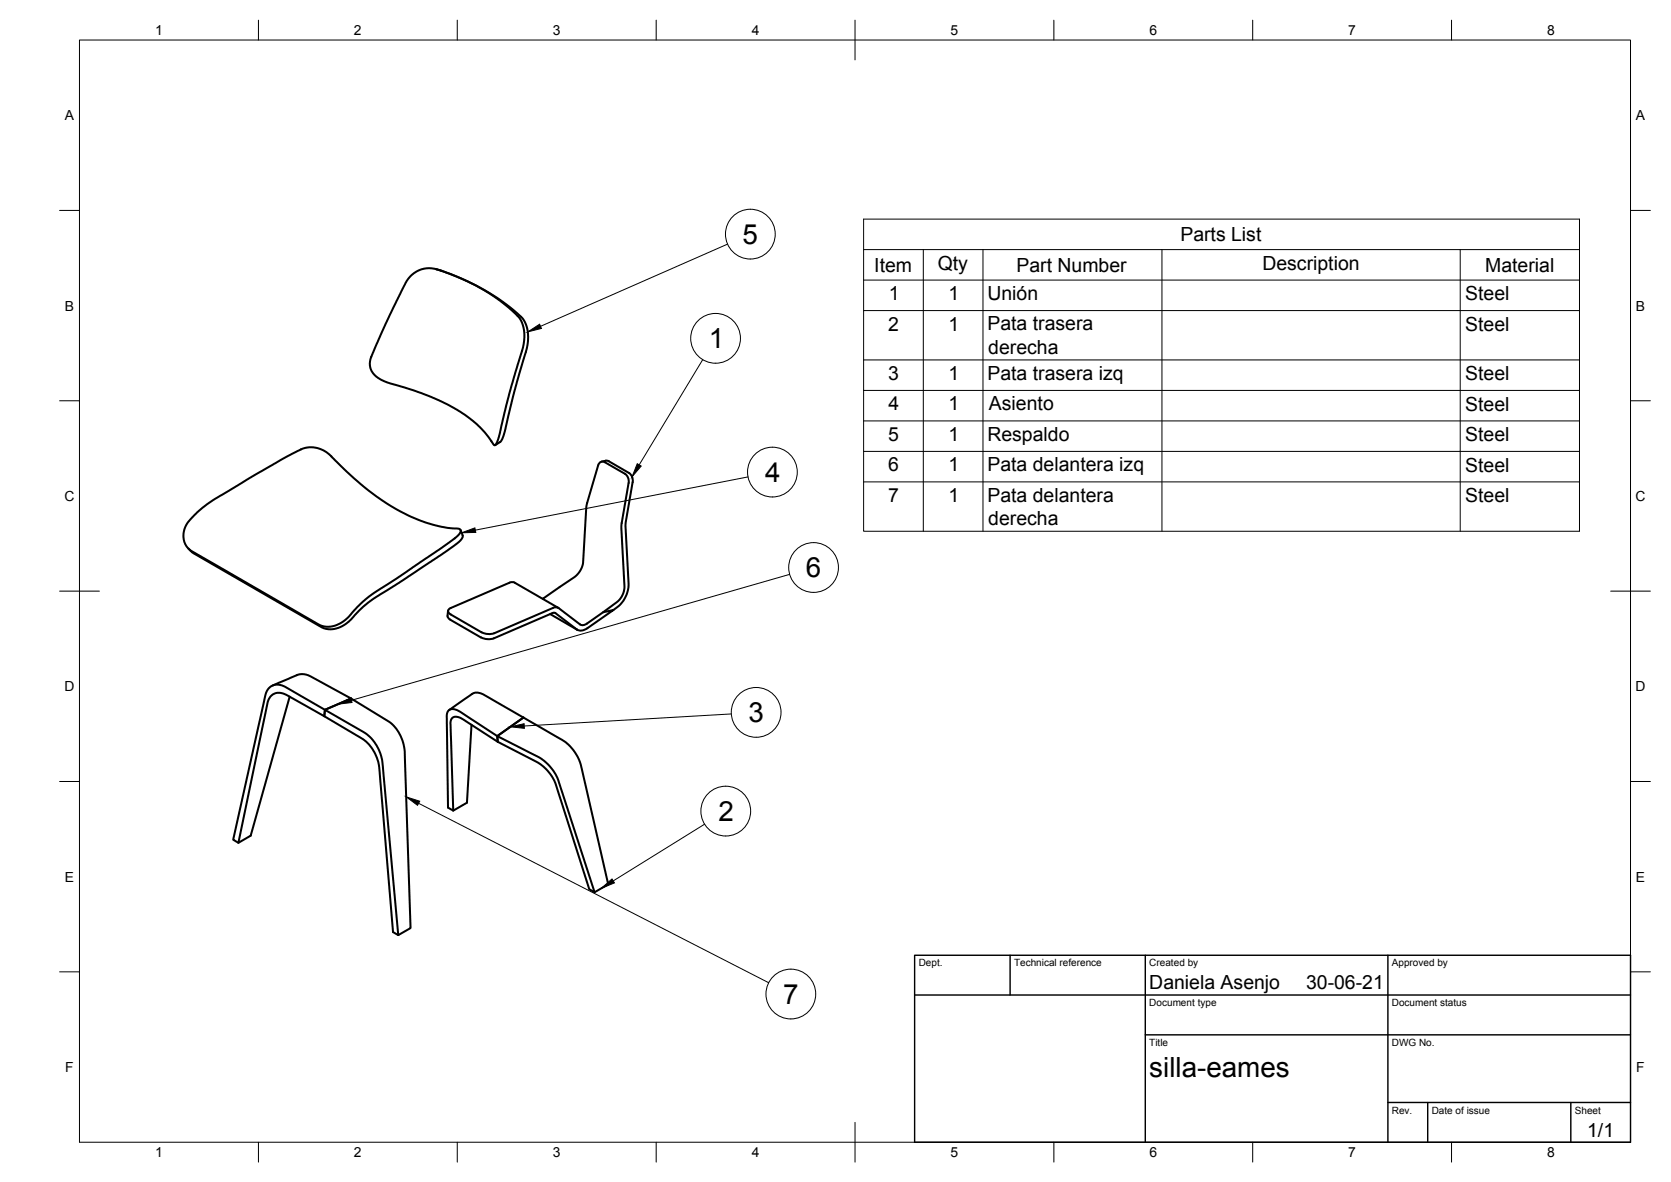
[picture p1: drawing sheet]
<svg xmlns="http://www.w3.org/2000/svg" width="420mm" height="297mm" viewBox="0 0 420 297" stroke-linecap="round" stroke-linejoin="round" font-family="sans-serif">
<!-- layer: Visible -->
<g fill="none" stroke="#000" stroke-width=".51">
<path d="M103.2 69.5l.9-.8 1.2-.8 2.3-.5 1.7 .1 4.3 1.5 5.8 2.6 3.8 2.2 4.9 3.6 2.2 2.2 .7 1 .6 1.4 .2 1.6v1.9l-.3 1.7-3.3 11.3-2.6 10.7-.8 2.2-.3 .5h-.3l-2.3-3.3-2-2-2.8-2.2-2.9-1.9-4-2-4.4-1.8-8.8-2.7-1.4-.7-1.3-.9a4.5 4.5 0 0 1-.5-5.7l5.9-13.1 2.3-4.5zM109.5 67.6l2.1 .6 4.5 1.8 6.6 3.4 3.9 2.6 2.7 2 2.1 2 .8 1.5 .5 1.6 .1 1.5-.4 3-3 10.6-2.8 11.5-.7 1.3-1.4 .9M150.4 117l-3 10.2-.8 14.1a5.4 5.4 0 0 1-2.3 3.8l-7.8 5.4M150.4 117a1.13 1.13 0 0 1 1.7-.9l5.3 3.2 .6 1.2 .1 .9M151.3 116a1.91 1.91 0 0 1 1.8-.1l5 2.9M158.1 118.8l.8 1 .2 1.4M48.8 129.5l2.1-1.9 3.1-2.2 17.1-10.1 4.5-2.3 1.2-.4 1-.2 1.8 .2 2.3 .9 1.2 1 5.2 5.1a49.3 49.3 0 0 0 22.6 12.8l4.4 .4 .4 .3 .1 .4-.8 1.2-2.5 2-19.7 13.2-2 1.7-3.1 3.4-1.3 1.1-2.1 1.1-2.1 .3-1.8-.4-32.7-18.9-.8-.9-.5-.9-.2-1.1-.1-1.2 .7-2.2zM115.8 133.2l.5 1.8-.5 .8-1 .9-12.6 8.6-9.1 5.7-1.9 1.6-3.1 3.3-1.2 1-1.8 .9-1.8 .3-1.4-.1-1.1-.4-32.1-18.5-1.3-1.3M158.1 121.4l-1.9 10.9 .8 15a5.1 5.1 0 0 1-1.9 4l-3.5 2.6M159.1 121.2l-1.8 10.9 .8 14.5a7.7 7.7 0 0 1-3.9 6.7M112.5 154.8l.2 .5 .5 .4 7.7 4.5 1.7 .4 1.6-.2 15-6.4 .5 .1 5.3 4.1a2.29 2.29 0 0 0 2.7-.3l6.5-4.6-2.6 .6-4.4 3a1.28 1.28 0 0 1-1.4 0l-5.3-4.1a1.36 1.36 0 0 0-1.4 0l-14.8 6.3M112.6 153.5l-.1 1.3"/>
<path d="M113.3 152.8l-.6 .6 .2 .7 .4 .3M113.3 154.4l8.3 4.7 1.7 .2 1-.2M128.1 146.4l-14.8 6.4M128.1 146.4l.7-.1 .6 .1 11 6.3M138.3 154.3l6.9 4M68.5 172.3l6.3-2.7 1.6-.2 1.7 .6 10.2 5.5M72.8 175.1l-9.8 34.9-3.1 1.8-1.3-.8 8.2-36.7 .8-1.3 .9-.7 1-.3 1.3 .2 21 12 1.9 1.7 1.6 2.6 .8 2.9 4 43.6M81.5 180l-9.1-5.2a3.1 3.1 0 0 0-4.7 .7l-.4 .9-7.4 35.4M88.3 175.5l-6.6 2.9-.2 1.6M88.3 175.5l9 5.6a10 10 0 0 1 4.5 7.8l1.4 44.3-3.1 1.8-1.3-.8-3.4-41.3a10.2 10.2 0 0 0-4.7-7.5l-9.2-5.4M113 178.4l5.9-4.1 1.2-.2 1.5 .5 10 5.7M118.6 182.1l-1.2 19.6-3.4 2-1.4-.7-.3-22.8a1.65 1.65 0 0 1 .7-1.9 1.65 1.65 0 0 1 2 .2l10 6.5 .2 1.4"/>
<path d="M125.2 186.4l-9.4-5.9a1.52 1.52 0 0 0-1.6-.4 1.52 1.52 0 0 0-.9 1.4l.7 22.2M131.6 180.3l-6.6 4.7 .2 1.4M131.6 180.3l10.5 6.1 1.9 1.9 1.2 1.8 .8 2 6.9 30.1-3.4 2-1.3-.7-8.5-26.5-.6-1.4-.9-1.3-1.5-1.6-1.5-1.1-10-5.2M131.6 180.3l-6.6 4.7 11.1 5.7 1.9 1.6 1.6 2.1 .8 1.8 9.1 28"/>
</g>
<!-- layer: Border -->
<g fill="none" stroke="#000" stroke-width=".25">
<path d="M20 10.1h390v276.9h-390zM65 5.1v5M115 5.1v5M165 5.1v5M215 5.1v10M265 5.1v5M315 5.1v5M365 5.1v5M15 52.9h5M410 52.9h5M15 100.7h5M410 100.7h5"/>
<path d="M15 148.6h10M405 148.6h10M15 196.4h5M410 196.4h5M15 244.2h5M410 244.2h5M65 287v5M115 287v5M165 287v5M215 282.1v9.9M265 287v5M315 287v5"/>
<path d="M365 287v5"/>
</g>
<!-- layer: TitleBlock -->
<path d="M230 240.1h180v46.9h-180zM230 250h180M254 240.1v9.9M288 240.1v46.9M349 240.1v46.9M288 260.1h122M349 277.1h61M359 277.1v9.9M395 277.1v9.9" fill="none" stroke="#000" stroke-width=".36"/>
<!-- layer: BOM -->
<g fill="none" stroke="#000" stroke-width=".25">
<path d="M217.1 55.1h180.1v78.4h-180.1zM182.9 61.3l-47 20.7M217.1 62.7h180.1M217.1 70.4h180.1M217.1 78h180.1M232.2 62.7v70.8M247.2 62.7v70.8M292.2 62.7v70.8M367.2 62.7v70.8M176.7 90.4l-16 26.4M217.1 90.5h180.1M217.1 98.1h180.1"/>
<path d="M188.1 119.9l-68.6 13.3M217.1 105.8h180.1M217.1 113.4h180.1M217.1 121.1h180.1M198.5 144.3l-110.1 31.7M183.9 179.4l-52.1 3M105.3 201.9l88 45.1M177.2 207.1l-23 14.3"/>
<circle cx="188.7" cy="58.8" r="6.3"/>
<circle cx="179.9" cy="85" r="6.3"/>
<circle cx="194.2" cy="118.6" r="6.3"/>
<circle cx="204.6" cy="142.6" r="6.3"/>
<circle cx="190.1" cy="179" r="6.3"/>
<circle cx="182.5" cy="203.8" r="6.3"/>
<circle cx="198.8" cy="249.8" r="6.3"/>
</g>
<path d="M132.7 83.4l3-1.9 .4 1zM160.2 116.5l1 .6-2.3 2.7zM116.1 133.9l3.3-1.2 .2 1.1zM85 177l3.2-1.6 .3 1.1zM128.3 182.7l3.5-.8v1.1zM102.2 200.3l3.3 1-.5 1.1zM151.2 223.2l2.7-2.3 .6 1z" fill="#000" stroke="#000" stroke-width=".25"/>
<g font-size="7">
<text x="186.7" y="61.3">5</text>
<text x="178.2" y="87.5">1</text>
<text x="192.4" y="121.2">4</text>
<text x="202.6" y="145.1">6</text>
<text x="188.2" y="181.5">3</text>
<text x="180.6" y="206.4">2</text>
<text x="196.9" y="252.3">7</text>
<text x="289" y="270.6">silla-eames</text>
</g>
<g font-size="4.9">
<text x="296.8" y="60.6">Parts List</text>
<text x="219.8" y="68.3">Item</text>
<text x="235.8" y="67.8">Qty</text>
<text x="255.6" y="68.3">Part Number</text>
<text x="317.4" y="67.8">Description</text>
<text x="373.4" y="68.3">Material</text>
<text x="223.5" y="75.4">1</text>
<text x="238.5" y="75.4">1</text>
<text x="248.3" y="75.4">Unión</text>
<text x="368.4" y="75.4">Steel</text>
<text x="223.4" y="83.1">2</text>
<text x="238.5" y="83.1">1</text>
<text x="248.3" y="83">Pata trasera</text>
<text x="368.4" y="83.1">Steel</text>
<text x="248.5" y="88.9">derecha</text>
<text x="223.3" y="95.4">3</text>
<text x="238.5" y="95.4">1</text>
<text x="248.3" y="95.4">Pata trasera izq</text>
<text x="368.4" y="95.5">Steel</text>
<text x="223.4" y="103.1">4</text>
<text x="238.5" y="103.1">1</text>
<text x="248.7" y="103.1">Asiento</text>
<text x="368.4" y="103.2">Steel</text>
<text x="223.3" y="110.8">5</text>
<text x="238.5" y="110.8">1</text>
<text x="248.3" y="110.8">Respaldo</text>
<text x="368.4" y="110.8">Steel</text>
<text x="223.3" y="118.5">6</text>
<text x="238.5" y="118.5">1</text>
<text x="248.3" y="118.4">Pata delantera izq</text>
<text x="368.4" y="118.5">Steel</text>
<text x="223.3" y="126.1">7</text>
<text x="238.5" y="126.1">1</text>
<text x="248.3" y="126.1">Pata delantera</text>
<text x="248.5" y="131.9">derecha</text>
<text x="368.4" y="126.2">Steel</text>
<text x="289" y="248.5">Daniela Asenjo</text>
<text x="328.4" y="248.5">30-06-21</text>
<text x="399.1" y="285.7">1/1</text>
</g>
<g font-size="3.5">
<text x="39" y="8.8">1</text>
<text x="89" y="8.8">2</text>
<text x="139" y="8.8">3</text>
<text x="189" y="8.8">4</text>
<text x="239" y="8.8">5</text>
<text x="289" y="8.8">6</text>
<text x="339" y="8.8">7</text>
<text x="389" y="8.8">8</text>
<text x="16.3" y="30.2">A</text>
<text x="411.3" y="30.2">A</text>
<text x="16.3" y="78">B</text>
<text x="411.3" y="78">B</text>
<text x="16.2" y="125.9">C</text>
<text x="411.2" y="125.9">C</text>
<text x="16.2" y="173.7">D</text>
<text x="411.2" y="173.7">D</text>
<text x="16.3" y="221.6">E</text>
<text x="411.3" y="221.6">E</text>
<text x="16.4" y="269.4">F</text>
<text x="411.4" y="269.4">F</text>
<text x="39" y="290.8">1</text>
<text x="89" y="290.8">2</text>
<text x="139" y="290.8">3</text>
<text x="189" y="290.8">4</text>
<text x="239" y="290.8">5</text>
<text x="289" y="290.8">6</text>
<text x="339" y="290.8">7</text>
<text x="389" y="290.8">8</text>
</g>
<g font-size="2.5">
<text x="231" y="242.9">Dept.</text>
<text x="255" y="242.9">Technical reference</text>
<text x="289" y="242.9">Created by</text>
<text x="350" y="242.9">Approved by</text>
<text x="289" y="252.8">Document type</text>
<text x="350" y="252.8">Document status</text>
<text x="289" y="262.9">Title</text>
<text x="350" y="262.9">DWG No.</text>
<text x="350" y="279.9">Rev.</text>
<text x="360" y="279.9">Date of issue</text>
<text x="396" y="279.9">Sheet</text>
</g>
</svg>
